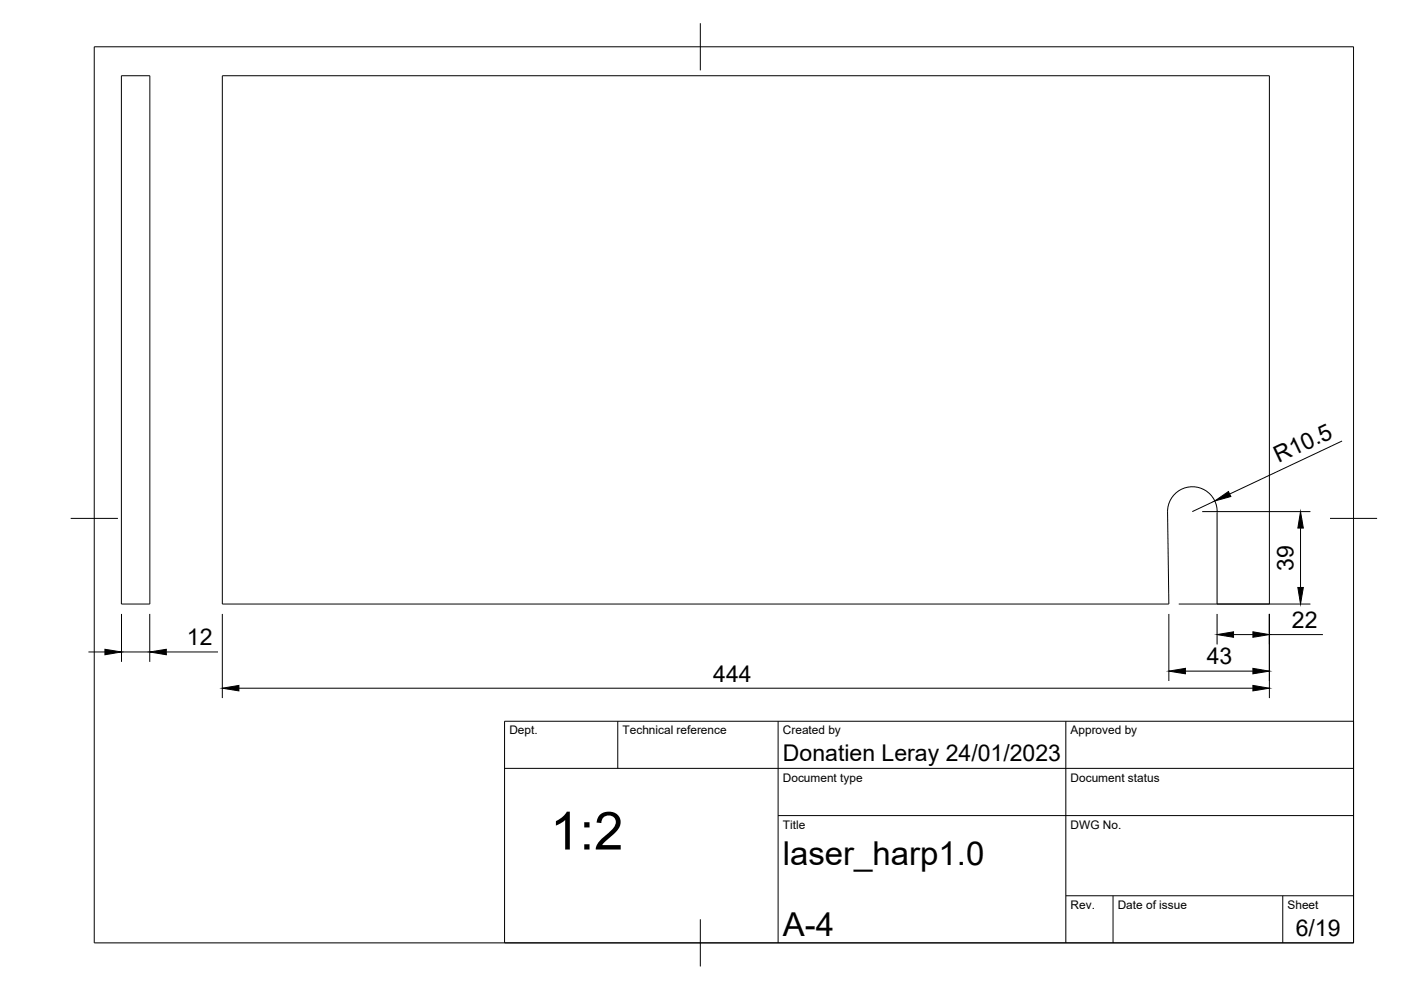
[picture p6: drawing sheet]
<svg xmlns="http://www.w3.org/2000/svg" width="297mm" height="210mm" viewBox="0 0 297 210" stroke-linecap="round" stroke-linejoin="round" font-family="sans-serif">
<!-- layer: Visible -->
<path d="M25.7 16.1h6.1v112h-6.1zM258.1 108.7a5.3 5.3 0 0 0-5.2-5.5 5.3 5.3 0 0 0-5.4 5.3l.3 19.6h-200.7v-112h222v112h-11.1v-19.4" fill="none" stroke="#000" stroke-width=".21"/>
<!-- layer: TITLEBLOCK -->
<path d="M107 152.9h180v47h-180zM131 152.9v10M165 152.9v47M226 152.9v47M107 162.9h180M165 172.9h122M226 189.9h61M236 189.9v10M272 189.9v10" fill="none" stroke="#000" stroke-width=".21"/>
<!-- layer: BORDER -->
<path d="M20 9.9h267v190h-267zM148.5 4.9v10M15 109.9h10M282 109.9h10M148.5 194.9v10" fill="none" stroke="#000" stroke-width=".21"/>
<!-- layer: FD_Dimensions -->
<g fill="none" stroke="#000" stroke-width=".21">
<path d="M284.5 93.5l-23.8 11.2M254.9 108.5h22.9M257.5 106.2l-4.7 2.3M275.7 112v12.6M18.8 138.2h3.4M25.8 130.2v10.1M25.8 138.2h5.9M31.7 130.2v10.1M35.3 138.2h10.9M47.1 130.2v17.8M247.8 130.2v14.2M249.9 128.1h27.9"/>
<path d="M258 130.2v6.4M261.5 134.5h4.1M269.1 130.2v17.8M269.1 134.5h11.4M50.7 145.9h214.9M251.3 142.3h14.3"/>
</g>
<path d="M257.5 106.2l3-2 .5 1.1zM275.7 108.5l.6 3.5h-1.1zM22.2 137.7l3.6 .5-3.6 .6zM31.7 138.2l3.6-.5v1.1zM258 134.5l3.5-.5v1.1zM265.6 134l3.5 .5-3.5 .6zM275.2 124.6h1.1l-.6 3.5zM47.1 145.9l3.6-.6v1.2zM247.8 142.3l3.5-.6v1.2zM265.6 141.7l3.5 .6-3.5 .6zM265.6 145.3l3.5 .6-3.5 .6z" fill="#000" stroke="#000" stroke-width=".21"/>
<text font-size="11.2" x="116.6" y="180.1">1:2</text>
<g font-size="7">
<text x="166" y="183.4">laser_harp1.0</text>
<text x="166" y="198.4">A-4</text>
</g>
<g font-size="4.9">
<text x="271" y="98.3" transform="rotate(-25 271 98.3)">R10.5</text>
<text x="274.3" y="121" transform="rotate(-90 274.3 121)">39</text>
<text x="39.6" y="136.8">12</text>
<text x="273.9" y="133.2">22</text>
<text x="255.8" y="140.8">43</text>
<text x="151.2" y="144.5">444</text>
<text x="166" y="161.4">Donatien Leray 24/01/2023</text>
<text x="274.7" y="198.6">6/19</text>
</g>
<g font-size="2.5">
<text x="108" y="155.7">Dept.</text>
<text x="132" y="155.7">Technical reference</text>
<text x="166" y="155.7">Created by</text>
<text x="227" y="155.7">Approved by</text>
<text x="166" y="165.7">Document type</text>
<text x="227" y="165.7">Document status</text>
<text x="166" y="175.7">Title</text>
<text x="227" y="175.7">DWG No.</text>
<text x="227" y="192.7">Rev.</text>
<text x="237" y="192.7">Date of issue</text>
<text x="273" y="192.7">Sheet</text>
</g>
</svg>
